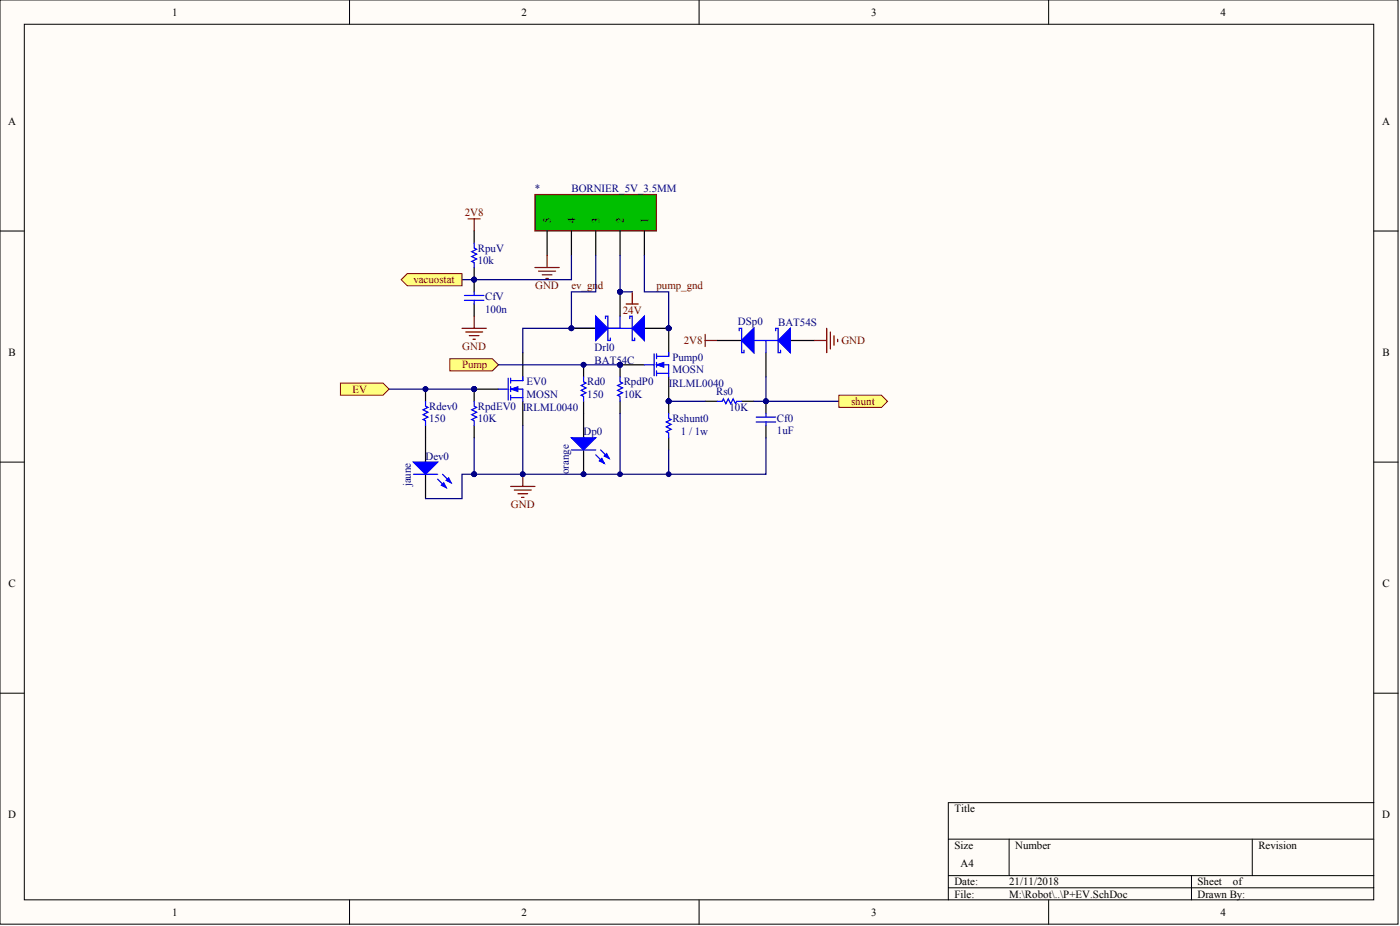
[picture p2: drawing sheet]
<svg xmlns="http://www.w3.org/2000/svg" width="243mm" height="161mm" viewBox="0 0 243 161" stroke-linecap="round" stroke-linejoin="round" font-family="sans-serif">
<g fill="#fffcf8" stroke="#000" stroke-width=".17">
<path d="M0 0h243.1v160.5h-243.1z"/>
<path d="M4.2 4.2h234.6v152.1h-234.6z"/>
</g>
<g fill="none" stroke="#000" stroke-width=".17">
<path d="M60.8 0v4.2M121.5 0v4.2M182.3 0v4.2M0 40.1h4.2M238.9 40.1h4.2M0 80.3h4.2M238.9 80.3h4.2M0 120.4h4.2M238.9 120.4h4.2M238.9 139.4h-74v16.9M60.8 156.3v4.3M121.5 156.3v4.3"/>
<path d="M164.9 145.8h74M164.9 152.1h74M164.9 154.2h74M175.5 145.8v6.3M182.3 156.3v4.3M207.2 152.1v4.2M217.7 145.8v6.3"/>
</g>
<g fill="none" stroke="#000" stroke-width=".21">
<path d="M99.4 57h4.2M112 57h4.3v4.3M124.7 59.2h4.2M137.4 59.2h4.2M74 67.6v2.1M74 73.9v6.4M82.4 67.6h4.3M82.4 73.9v2.2M90.9 61.3v4.2M90.9 69.7v4.2M101.5 63.4v2.1M101.5 69.7v6.4"/>
<path d="M101.5 78.2v4.2M107.8 63.4h4.2M107.8 69.7v2.1M116.3 65.5v6.3M116.3 76.1v2.1M122.6 69.7h2.1M128.9 69.7h2.2M133.2 61.3v4.2M133.2 73.9v2.2M74 82.4v4.2"/>
</g>
<g fill="#000080" stroke="#000080" stroke-width=".17">
<circle cx="116.3" cy="69.7" r=".41"/>
<circle cx="90.9" cy="82.4" r=".41"/>
<circle cx="101.5" cy="82.4" r=".41"/>
<circle cx="101.5" cy="63.4" r=".41"/>
<circle cx="74" cy="67.6" r=".41"/>
<circle cx="116.3" cy="82.4" r=".41"/>
<circle cx="107.8" cy="82.4" r=".41"/>
<circle cx="82.4" cy="82.4" r=".41"/>
<circle cx="99.3" cy="57" r=".41"/>
</g>
<g fill="none" stroke="#00f" stroke-width=".21">
<path d="M105.3 55.3v-.4h.4v4.3h.4v-.5M105.7 57h4.2M107.8 54.9v2.1M109.5 55.3v-.4h.4v4.3h.4v-.5M128.5 57.5v-.5h.4v4.3h.5v-.5M131.1 59.2h4.2M133.2 59.2v2.1M134.9 57.5v-.5h.4v4.3h.4v-.5M74 69.7v.9l.4 .2-.8 .4 .8 .4-.8 .4 .8 .5-.8 .4 .4 .2v.8M82.4 69.7v.9l.5 .2-.9 .4 .9 .4-.9 .4 .9 .5-.9 .4 .4 .2v.8M86.7 67.6h1.7M88.4 65.7v3.8"/>
<path d="M88.8 67.6h2.1v2.1M88.8 69.1h2.1M88.8 65.7v.8M88.8 67.2v.8M88.8 68.7v.8M90.9 65.5v.6h-2.1M99.4 78.2h4.2M101.5 65.5v.8l.4 .2-.9 .5 .9 .4-.9 .4 .9 .4-.9 .5 .5 .2v.8M103.6 79l1.5 1.5M104.4 78.2l1.5 1.4M107.8 65.5v.8l.4 .2-.8 .5 .8 .4-.8 .4 .8 .4-.8 .5 .4 .2v.8M112 63.4h1.7"/>
<path d="M113.7 61.5v3.8M114.2 63.4h2.1v2.1M114.2 64.9h2.1M114.2 61.5v.8M114.2 63v.8M114.2 64.4v.9M116.3 71.8v.9l.4 .2-.9 .4 .9 .4-.9 .5 .9 .4-.9 .4 .5 .2v.9M116.3 61.3v.6h-2.1M124.7 69.7h.9l.2-.4 .4 .8 .4-.8 .4 .8 .5-.8 .4 .8 .2-.4h.8M131.5 72.5h3.4M131.5 73.3h3.4M133.2 73.3v.6"/>
<path d="M71.9 82.4h4.2M76.1 83.2l1.5 1.5M76.9 82.4l1.5 1.5"/>
</g>
<g fill="#00f" stroke="#00f" stroke-width=".17">
<path d="M114.2 63.4l1.2-.4v.8z"/>
<path d="M88.8 67.6l1.3-.4v.8z"/>
</g>
<path d="M107.8 57h-16.9v4.3M67.6 67.6h14.8M82.4 76.1v6.3M90.9 73.9v8.5M107.8 71.8v10.6M116.3 69.7h6.3M116.3 78.2v4.2M131.1 69.7h14.8M133.2 76.1v6.3h-50.8M133.2 65.5v4.2M82.4 82.4h-2.1v4.2h-6.3" fill="none" stroke="#000080" stroke-width=".21"/>
<g fill="none" stroke="#800000" stroke-width=".21">
<path d="M108.9 52.8h2.1M122.6 58.1v2.1M122.6 59.2h2.1M141.6 59.2h2.1M143.7 57v4.3M144.4 57.7v2.9M145 58.3v1.7M145.6 58.9v.5M88.8 84.5h4.2M89.4 85.1h3M90.1 85.8h1.6M90.7 86.4h.4"/>
<path d="M90.9 82.4v2.1"/>
</g>
<g fill="#00f" stroke="#00f" stroke-width=".21">
<path d="M135.3 59.2l2.1-2.2v4.3z"/>
<path d="M128.9 59.2l2.2-2.2v4.3z"/>
<path d="M99.4 76.1h4.2l-2.1 2.1z"/>
<path d="M104.2 80.1l.4-.5 .5 .9z"/>
<path d="M105.1 79.2l.4-.4 .4 .8z"/>
<path d="M71.9 80.3h4.2l-2.1 2.1z"/>
<path d="M76.7 84.3l.5-.4 .4 .8z"/>
<path d="M77.6 83.4l.4-.4 .4 .9z"/>
<path d="M103.6 54.9l2.1 2.1-2.1 2.2z"/>
<path d="M109.9 57l2.1-2.1v4.3z"/>
</g>
<g fill="#ffff80" stroke="#800000" stroke-width=".17">
<path d="M59.2 66.5h7.4l1 1.1-1 1.1h-7.4z" fill-rule="evenodd"/>
<path d="M78.2 62.3h7.4l1.1 1.1-1.1 1h-7.4z" fill-rule="evenodd"/>
</g>
<path d="M86.7 63.4h21.1" fill="none" stroke="#000080" stroke-width=".21"/>
<path d="M145.9 68.7h7.4l1 1-1 1.1h-7.4z" fill-rule="evenodd" fill="#ffff80" stroke="#800000" stroke-width=".17"/>
<path d="M93 33.8h21.1v6.3h-21.1z" fill="#00bf00" stroke="#800000" stroke-width=".21"/>
<path d="M95.1 40.1v4.3M99.4 40.1v4.3M103.6 40.1v4.3M107.8 40.1v4.3M112 40.1v4.3" fill="none" stroke="#000" stroke-width=".21"/>
<path d="M99.4 44.4v4.2h-19.1M103.6 44.4v6.3h-4.2v6.3M107.8 44.4v6.3M112 44.4v6.3h4.3v6.3" fill="none" stroke="#000080" stroke-width=".21"/>
<circle cx="99.3" cy="57" r=".41" fill="#000080" stroke="#000080" stroke-width=".17"/>
<path d="M93 46.5h4.2M93.6 47.1h3M94.3 47.7h1.7M94.9 48.4h.4M95.1 44.4v2.1" fill="none" stroke="#800000" stroke-width=".21"/>
<path d="M69.8 48.6l1-1.1h9.5v2.1h-9.5z" fill-rule="evenodd" fill="#ffff80" stroke="#800000" stroke-width=".17"/>
<path d="M82.4 40.1v2.1M82.4 46.5v2.1M82.4 52.8v2.1" fill="none" stroke="#000" stroke-width=".21"/>
<path d="M80.8 51.3h3.3M80.8 52.2h3.3M82.4 42.2v.9l.5 .2-.9 .4 .9 .4-.9 .5 .9 .4-.9 .4 .4 .2v.9M82.4 52.2v.6" fill="none" stroke="#00f" stroke-width=".21"/>
<path d="M81.4 38h2.1M82.4 38v2.1M80.3 57h4.3M81 57.7h2.9M81.6 58.3h1.7M82.2 58.9h.5M82.4 54.9v2.1" fill="none" stroke="#800000" stroke-width=".21"/>
<text font-size="5.3" fill="#000080" x="107.2" y="53.8">PIDrl003</text>
<g font-size="3.2" fill="#000080">
<text x="81.8" y="50.2">PICfV02</text>
<text x="107.2" y="65">PIRpdP002</text>
<text x="81.8" y="69.2">PIRpdEV002</text>
<text x="132.6" y="71.3">PICf002</text>
</g>
<g font-size="1.9">
<text x="29.9" y="2.7">1</text>
<text x="90.7" y="2.7">2</text>
<text x="151.5" y="2.7">3</text>
<text x="212.2" y="2.7">4</text>
<text x="1.4" y="21.8">A</text>
<text x="240.3" y="21.8">A</text>
<text x="95.8" y="38.7" transform="rotate(-90 95.8 38.7)">5</text>
<text x="100" y="38.7" transform="rotate(-90 100 38.7)">4</text>
<text x="104.2" y="38.7" transform="rotate(-90 104.2 38.7)">3</text>
<text x="108.4" y="38.7" transform="rotate(-90 108.4 38.7)">2</text>
<text x="112.7" y="38.7" transform="rotate(-90 112.7 38.7)">1</text>
<text x="1.5" y="61.9">B</text>
<text x="240.4" y="61.9">B</text>
<text x="1.5" y="102">C</text>
<text x="240.4" y="102">C</text>
<text x="1.4" y="142.2">D</text>
<text x="165.9" y="141.1">Title</text>
<text x="240.3" y="142.2">D</text>
<text x="165.9" y="147.5">Size</text>
<text x="176.5" y="147.5">Number</text>
<text x="218.8" y="147.5">Revision</text>
<text x="165.9" y="153.8">Date:</text>
<text x="165.9" y="155.9">File:</text>
<text x="167" y="150.6">A4</text>
<text x="175.5" y="153.8">21/11/2018</text>
<text x="175.5" y="155.9">M:\Robot\..\P+EV.SchDoc</text>
<text x="208.2" y="153.8">Sheet</text>
<text x="208.2" y="155.9">Drawn By:</text>
<text x="214.4" y="153.8">of</text>
<text x="29.9" y="159.1">1</text>
<text x="90.7" y="159.1">2</text>
<text x="151.5" y="159.1">3</text>
<text x="212.2" y="159.1">4</text>
</g>
<g font-size="1.9" fill="#000080">
<text x="93" y="33.4">*</text>
<text x="99.4" y="33.4">BORNIER_5V_3.5MM</text>
<text x="83.1" y="43.7">RpuV</text>
<text x="83.1" y="45.8">10k</text>
<text x="84.3" y="52.2">CfV</text>
<text x="84.3" y="54.3">100n</text>
<text x="128.3" y="56.4">DSp0</text>
<text x="135.3" y="56.6">BAT54S</text>
<text x="103.4" y="61.1">Drl0</text>
<text x="103.4" y="63.2">BAT54C</text>
<text x="116.9" y="62.7">Pump0</text>
<text x="116.9" y="64.9">MOSN</text>
<text x="74.6" y="71.2">Rdev0</text>
<text x="83.1" y="71.2">RpdEV0</text>
<text x="90.9" y="71.4">IRLML0040</text>
<text x="91.5" y="67">EV0</text>
<text x="91.5" y="69.1">MOSN</text>
<text x="102.1" y="67">Rd0</text>
<text x="102.1" y="69.1">150</text>
<text x="108.4" y="67">RpdP0</text>
<text x="108.4" y="69.1">10K</text>
<text x="116.3" y="67.2">IRLML0040</text>
<text x="124.5" y="68.7">Rs0</text>
<text x="126.8" y="71.4">10K</text>
<text x="74.6" y="73.3">150</text>
<text x="83.1" y="73.3">10K</text>
<text x="101.5" y="75.6">Dp0</text>
<text x="116.9" y="73.3">Rshunt0</text>
<text x="118.4" y="75.6">1 / 1w</text>
<text x="135.1" y="73.3">Cf0</text>
<text x="135.1" y="75.4">1uF</text>
<text x="74" y="79.9">Dev0</text>
<text x="98.9" y="82.4" transform="rotate(-90 98.9 82.4)">orange</text>
<text x="71.4" y="84.5" transform="rotate(-90 71.4 84.5)">jaune</text>
</g>
<g font-size="1.9" fill="#800000">
<text x="80.8" y="37.6">2V8</text>
<text x="71.9" y="49.2">vacuostat</text>
<text x="93.1" y="50.3">GND</text>
<text x="99.4" y="50.3">ev_gnd</text>
<text x="114.2" y="50.3">pump_gnd</text>
<text x="108.3" y="54.5">24V</text>
<text x="118.9" y="59.8">2V8</text>
<text x="146.3" y="59.8">GND</text>
<text x="80.3" y="64">Pump</text>
<text x="80.4" y="60.8">GND</text>
<text x="61.3" y="68.2">EV</text>
<text x="148" y="70.3">shunt</text>
<text x="88.8" y="88.3">GND</text>
</g>
<text font-size="1.1" fill="#000080" x="111.5" y="57.2">PIDrl002</text>
</svg>
